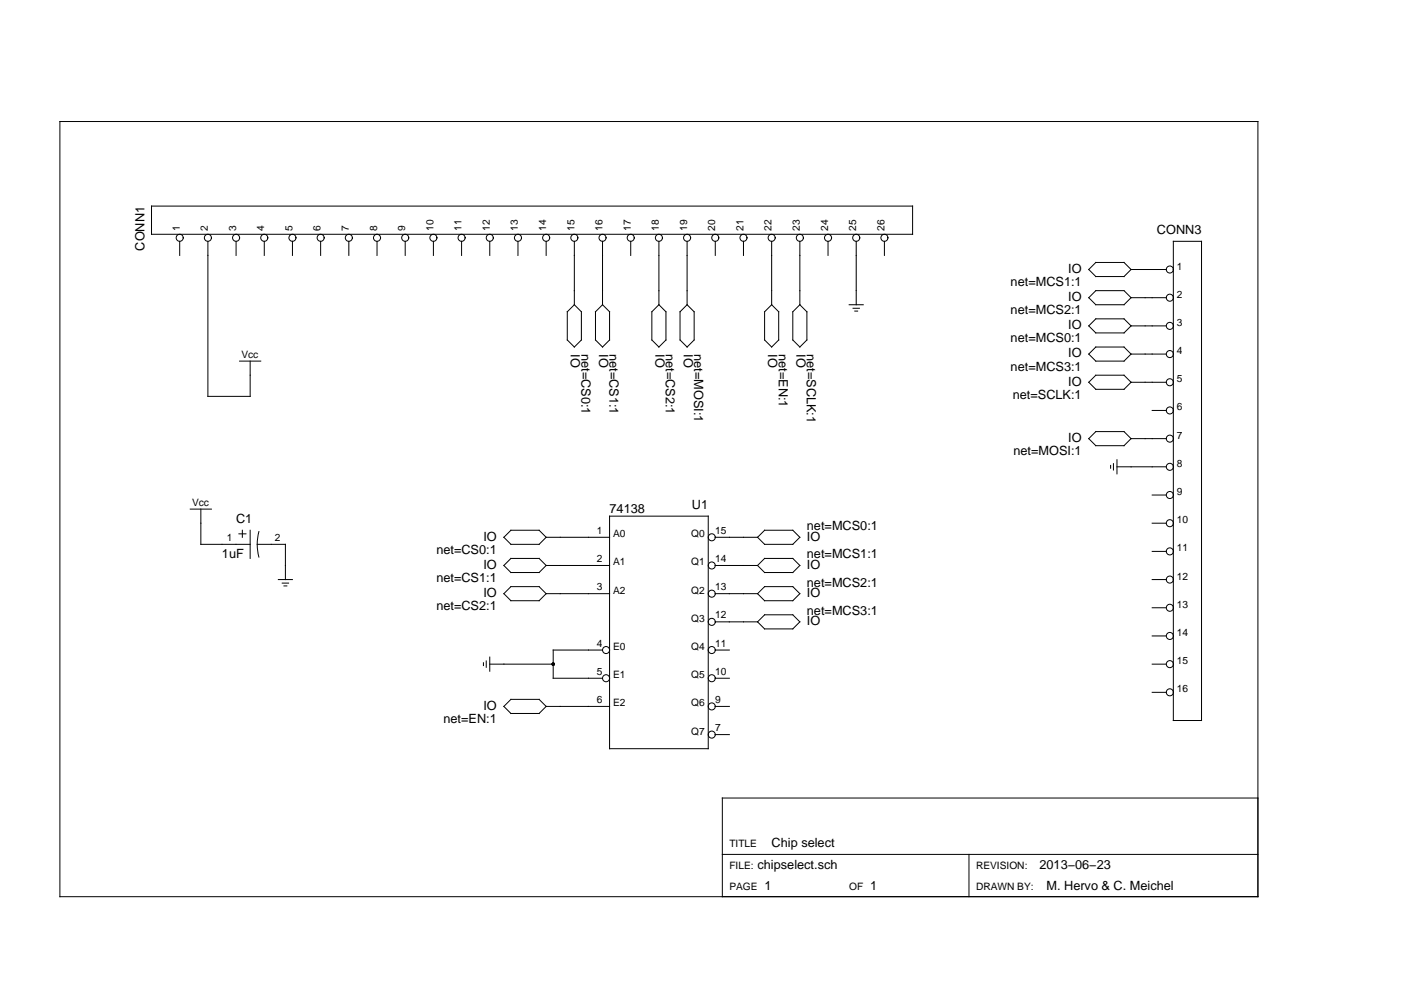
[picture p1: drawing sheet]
<svg xmlns="http://www.w3.org/2000/svg" width="297mm" height="210mm" viewBox="0 0 297 210" stroke-linecap="round" stroke-linejoin="round" font-family="sans-serif">
<g fill="none" stroke="#000" stroke-width=".21">
<path d="M12.7 25.8h254v164.3h-254zM32.1 43.7h161.4v6h-161.4zM38.1 51.2v3M44.1 51.2v32.8h8.9v-7.4M50.1 51.2v3M56 51.2v3M62 51.2v3M68 51.2v3M74 51.2v3M79.9 51.2v3M85.9 51.2v3M91.9 51.2v3"/>
<path d="M97.9 51.2v3M103.8 51.2v3M109.8 51.2v3M115.8 51.2v3M121.8 51.2v13.4M127.7 51.2v13.4M133.7 51.2v3M139.7 51.2v13.4M145.7 51.2v13.4M151.7 51.2v3M157.6 51.2v3M163.6 51.2v13.4"/>
<path d="M169.6 51.2v13.4M175.6 51.2v3M181.5 51.2v13.4M187.5 51.2v3M230.8 57.1l1.5-1.5h6l1.5 1.5-1.5 1.5h-6zM239.8 57.1h7.5M248.8 51.2h5.9v101.6h-5.9zM50.8 76.6h4.5M120.3 66.1l1.5-1.5 1.5 1.5v6l-1.5 1.5-1.5-1.5zM127.7 64.6l1.5 1.5v6l-1.5 1.5-1.4-1.5v-6zM139.7 64.6l1.5 1.5v6l-1.5 1.5-1.5-1.5v-6zM145.7 64.6l1.5 1.5v6l-1.5 1.5-1.5-1.5v-6z"/>
<path d="M163.6 64.6l1.5 1.5v6l-1.5 1.5-1.5-1.5v-6zM169.6 64.6l1.5 1.5v6l-1.5 1.5-1.5-1.5v-6zM180 64.6h3M180.9 65.4h1.3M181.2 66h.6M230.8 75.1l1.5-1.5h6l1.5 1.5-1.5 1.5h-6zM230.8 69.1l1.5-1.5h6l1.5 1.5-1.5 1.5h-6zM230.8 63.1l1.5-1.5h6l1.5 1.5-1.5 1.5h-6zM232.3 79.6h6l1.5 1.4-1.5 1.5h-6l-1.5-1.5zM239.8 63.1h7.5M239.8 69.1h7.5M239.8 75.1h7.5"/>
<path d="M232.3 91.5h6l1.5 1.5-1.5 1.5h-6l-1.5-1.5zM235.5 98.7v.6M236.1 98.3v1.4M236.8 99h10.5M236.8 97.5v3M239.8 81h7.5M239.8 93h7.5M244.3 87h3M40.3 107.9h4.5M42.6 107.9v7.5h10.4M50.7 113.2h1.4M51.4 112.4v1.5"/>
<path d="M53 112.4v6M54.5 115.4h6v7.5M54.9 112.7a10.5 10.5 0 0 0 0 5.4M106.8 113.9l1.5-1.5h6l1.5 1.5-1.5 1.5h-6zM106.8 119.9l1.5-1.5h6l1.5 1.5-1.5 1.5h-6zM115.8 113.9h13.4M115.8 119.9h13.4M129.2 109.4h21v49.3h-21zM151.7 113.9h8.9M151.7 119.9h8.9M160.6 113.9l1.5-1.5h6l1.5 1.5-1.5 1.5h-6zM160.6 119.9l1.5-1.5h6l1.5 1.5-1.5 1.5h-6z"/>
<path d="M244.3 105h3M244.3 110.9h3M244.3 116.9h3M59 122.9h3M59.8 123.6h1.4M60.2 124.2h.6M103.8 139.3v3M106.8 125.9l1.5-1.5h6l1.5 1.5-1.5 1.5h-6zM115.8 125.9h13.4M127.7 137.8h-10.4v6h10.4M151.7 125.9h8.9M151.7 131.8h8.9"/>
<path d="M151.7 137.8h2.9M162.1 124.4h6l1.5 1.5-1.5 1.5h-6l-1.5-1.5zM162.1 130.4h6l1.5 1.4-1.5 1.5h-6l-1.5-1.5zM244.3 122.9h3M244.3 128.9h3M244.3 134.8h3M102.5 140.5v.6M103.1 140.1v1.4M103.8 140.8h13.5M106.8 149.8l1.5-1.5h6l1.5 1.5-1.5 1.5h-6zM115.8 149.8h13.4M151.7 143.8h2.9"/>
<path d="M151.7 149.8h2.9M151.7 155.8h2.9M244.3 140.8h3M244.3 146.8h3M266.7 169.2h-113.6v20.9M153.1 181.2h113.6M205.4 181.2v8.9"/>
<circle cx="38.1" cy="50.4" r=".75"/>
<circle cx="44.1" cy="50.4" r=".75"/>
<circle cx="50.1" cy="50.4" r=".75"/>
<circle cx="56" cy="50.4" r=".75"/>
<circle cx="62" cy="50.4" r=".75"/>
<circle cx="68" cy="50.4" r=".75"/>
<circle cx="74" cy="50.4" r=".75"/>
<circle cx="79.9" cy="50.4" r=".75"/>
<circle cx="85.9" cy="50.4" r=".75"/>
<circle cx="91.9" cy="50.4" r=".75"/>
<circle cx="97.9" cy="50.4" r=".75"/>
<circle cx="103.8" cy="50.4" r=".75"/>
<circle cx="109.8" cy="50.4" r=".75"/>
<circle cx="115.8" cy="50.4" r=".75"/>
<circle cx="121.8" cy="50.4" r=".75"/>
<circle cx="127.7" cy="50.4" r=".75"/>
<circle cx="133.7" cy="50.4" r=".75"/>
<circle cx="139.7" cy="50.4" r=".75"/>
<circle cx="145.7" cy="50.4" r=".75"/>
<circle cx="151.7" cy="50.4" r=".75"/>
<circle cx="157.6" cy="50.4" r=".75"/>
<circle cx="163.6" cy="50.4" r=".75"/>
<circle cx="169.6" cy="50.4" r=".75"/>
<circle cx="175.6" cy="50.4" r=".75"/>
<circle cx="181.5" cy="50.4" r=".75"/>
<circle cx="187.5" cy="50.4" r=".75"/>
<circle cx="248" cy="57.1" r=".75"/>
<circle cx="248" cy="63.1" r=".75"/>
<circle cx="248" cy="69.1" r=".75"/>
<circle cx="248" cy="75.1" r=".75"/>
<circle cx="248" cy="93" r=".75"/>
<circle cx="248" cy="87" r=".75"/>
<circle cx="248" cy="81" r=".75"/>
<circle cx="248" cy="99" r=".75"/>
<circle cx="150.9" cy="113.9" r=".75"/>
<circle cx="150.9" cy="119.9" r=".75"/>
<circle cx="248" cy="116.9" r=".75"/>
<circle cx="248" cy="110.9" r=".75"/>
<circle cx="248" cy="105" r=".75"/>
<circle cx="128.5" cy="137.8" r=".75"/>
<circle cx="150.9" cy="137.8" r=".75"/>
<circle cx="150.9" cy="131.8" r=".75"/>
<circle cx="150.9" cy="125.9" r=".75"/>
<circle cx="248" cy="122.9" r=".75"/>
<circle cx="248" cy="134.8" r=".75"/>
<circle cx="248" cy="128.9" r=".75"/>
<circle cx="128.5" cy="143.8" r=".75"/>
<circle cx="150.9" cy="143.8" r=".75"/>
<circle cx="150.9" cy="149.8" r=".75"/>
<circle cx="150.9" cy="155.8" r=".75"/>
<circle cx="248" cy="146.8" r=".75"/>
<circle cx="248" cy="140.8" r=".75"/>
</g>
<circle cx="117.3" cy="140.8" r=".37" fill="#000"/>
<g font-size="2.7">
<text x="30.6" y="53.1" transform="rotate(-90 30.6 53.1)">CONN1</text>
<text x="245.3" y="49.7">CONN3</text>
<text x="226.5" y="57.9">IO</text>
<text x="214.3" y="60.6">net=MCS1:1</text>
<text x="226.5" y="63.8">IO</text>
<text x="214.3" y="66.6">net=MCS2:1</text>
<text x="226.5" y="69.8">IO</text>
<text x="121.1" y="75.1" transform="rotate(90 121.1 75.1)">IO</text>
<text x="123.3" y="75.1" transform="rotate(90 123.3 75.1)">net=CS0:1</text>
<text x="127" y="75.1" transform="rotate(90 127 75.1)">IO</text>
<text x="129.2" y="75.1" transform="rotate(90 129.2 75.1)">net=CS1:1</text>
<text x="139" y="75.1" transform="rotate(90 139 75.1)">IO</text>
<text x="141.2" y="75.1" transform="rotate(90 141.2 75.1)">net=CS2:1</text>
<text x="145" y="75.1" transform="rotate(90 145 75.1)">IO</text>
<text x="147.2" y="75.1" transform="rotate(90 147.2 75.1)">net=MOSI:1</text>
<text x="162.9" y="75.1" transform="rotate(90 162.9 75.1)">IO</text>
<text x="165.1" y="75.1" transform="rotate(90 165.1 75.1)">net=EN:1</text>
<text x="168.9" y="75.1" transform="rotate(90 168.9 75.1)">IO</text>
<text x="171.1" y="75.1" transform="rotate(90 171.1 75.1)">net=SCLK:1</text>
<text x="214.3" y="72.6">net=MCS0:1</text>
<text x="226.5" y="75.8">IO</text>
<text x="214.3" y="78.6">net=MCS3:1</text>
<text x="226.5" y="81.8">IO</text>
<text x="214.7" y="84.5">net=SCLK:1</text>
<text x="226.5" y="93.7">IO</text>
<text x="214.9" y="96.5">net=MOSI:1</text>
<text x="146.7" y="107.9">U1</text>
<text x="50.1" y="110.9">C1</text>
<text x="129.2" y="108.8">74138</text>
<text x="171.1" y="112.4">net=MCS0:1</text>
<text x="47.1" y="118.4">1uF</text>
<text x="92.5" y="117.4">net=CS0:1</text>
<text x="102.5" y="114.6">IO</text>
<text x="171.1" y="114.6">IO</text>
<text x="171.1" y="118.4">net=MCS1:1</text>
<text x="92.5" y="123.4">net=CS1:1</text>
<text x="102.5" y="120.6">IO</text>
<text x="171.1" y="120.6">IO</text>
<text x="171.1" y="124.4">net=MCS2:1</text>
<text x="92.5" y="129.4">net=CS2:1</text>
<text x="102.5" y="126.6">IO</text>
<text x="171.1" y="126.6">IO</text>
<text x="171.1" y="130.4">net=MCS3:1</text>
<text x="171.1" y="132.6">IO</text>
<text x="94" y="153.2">net=EN:1</text>
<text x="102.5" y="150.5">IO</text>
<text x="163.6" y="179.7">Chip select</text>
<text x="160.6" y="184.1">chipselect.sch</text>
<text x="220.4" y="184.1">2013−06−23</text>
<text x="162.1" y="188.6">1</text>
<text x="184.5" y="188.6">1</text>
<text x="221.9" y="188.6">M. Hervo &amp; C. Meichel</text>
</g>
<g font-size="2.2">
<text x="38.1" y="48.9" transform="rotate(-90 38.1 48.9)">1</text>
<text x="44.1" y="48.9" transform="rotate(-90 44.1 48.9)">2</text>
<text x="50.1" y="48.9" transform="rotate(-90 50.1 48.9)">3</text>
<text x="56" y="48.9" transform="rotate(-90 56 48.9)">4</text>
<text x="62" y="48.9" transform="rotate(-90 62 48.9)">5</text>
<text x="68" y="48.9" transform="rotate(-90 68 48.9)">6</text>
<text x="74" y="48.9" transform="rotate(-90 74 48.9)">7</text>
<text x="79.9" y="48.9" transform="rotate(-90 79.9 48.9)">8</text>
<text x="85.9" y="48.9" transform="rotate(-90 85.9 48.9)">9</text>
<text x="91.9" y="48.9" transform="rotate(-90 91.9 48.9)">10</text>
<text x="97.9" y="48.9" transform="rotate(-90 97.9 48.9)">11</text>
<text x="103.8" y="48.9" transform="rotate(-90 103.8 48.9)">12</text>
<text x="109.8" y="48.9" transform="rotate(-90 109.8 48.9)">13</text>
<text x="115.8" y="48.9" transform="rotate(-90 115.8 48.9)">14</text>
<text x="121.8" y="48.9" transform="rotate(-90 121.8 48.9)">15</text>
<text x="127.7" y="48.9" transform="rotate(-90 127.7 48.9)">16</text>
<text x="133.7" y="48.9" transform="rotate(-90 133.7 48.9)">17</text>
<text x="139.7" y="48.9" transform="rotate(-90 139.7 48.9)">18</text>
<text x="145.7" y="48.9" transform="rotate(-90 145.7 48.9)">19</text>
<text x="151.7" y="48.9" transform="rotate(-90 151.7 48.9)">20</text>
<text x="157.6" y="48.9" transform="rotate(-90 157.6 48.9)">21</text>
<text x="163.6" y="48.9" transform="rotate(-90 163.6 48.9)">22</text>
<text x="169.6" y="48.9" transform="rotate(-90 169.6 48.9)">23</text>
<text x="175.6" y="48.9" transform="rotate(-90 175.6 48.9)">24</text>
<text x="181.5" y="48.9" transform="rotate(-90 181.5 48.9)">25</text>
<text x="187.5" y="48.9" transform="rotate(-90 187.5 48.9)">26</text>
<text x="249.5" y="57.1">1</text>
<text x="249.5" y="63.1">2</text>
<text x="249.5" y="69.1">3</text>
<text x="51.2" y="75.8">Vcc</text>
<text x="249.5" y="75.1">4</text>
<text x="249.5" y="81">5</text>
<text x="249.5" y="87">6</text>
<text x="249.5" y="93">7</text>
<text x="249.5" y="99">8</text>
<text x="40.7" y="107.2">Vcc</text>
<text x="249.5" y="105">9</text>
<text x="126.5" y="113.2">1</text>
<text x="130" y="113.9">A0</text>
<text x="146.5" y="113.9">Q0</text>
<text x="151.7" y="113.2">15</text>
<text x="249.5" y="110.9">10</text>
<text x="48.1" y="114.7">1</text>
<text x="58.3" y="114.7">2</text>
<text x="126.5" y="119.1">2</text>
<text x="130" y="119.9">A1</text>
<text x="146.5" y="119.9">Q1</text>
<text x="151.7" y="119.1">14</text>
<text x="249.5" y="116.9">11</text>
<text x="126.5" y="125.1">3</text>
<text x="130" y="125.9">A2</text>
<text x="146.5" y="125.9">Q2</text>
<text x="151.7" y="125.1">13</text>
<text x="249.5" y="122.9">12</text>
<text x="146.5" y="131.8">Q3</text>
<text x="151.7" y="131.1">12</text>
<text x="249.5" y="128.9">13</text>
<text x="126.5" y="137.1">4</text>
<text x="130" y="137.8">E0</text>
<text x="146.5" y="137.8">Q4</text>
<text x="151.7" y="137.1">11</text>
<text x="249.5" y="134.8">14</text>
<text x="126.5" y="143.1">5</text>
<text x="130" y="143.8">E1</text>
<text x="146.5" y="143.8">Q5</text>
<text x="151.7" y="143.1">10</text>
<text x="249.5" y="140.8">15</text>
<text x="126.5" y="149">6</text>
<text x="130" y="149.8">E2</text>
<text x="146.5" y="149.8">Q6</text>
<text x="151.7" y="149">9</text>
<text x="249.5" y="146.8">16</text>
<text x="146.5" y="155.8">Q7</text>
<text x="151.7" y="155">7</text>
<text x="154.6" y="179.7">TITLE</text>
<text x="154.6" y="184.1">FILE:</text>
<text x="206.9" y="184.1">REVISION:</text>
<text x="154.6" y="188.6">PAGE</text>
<text x="180" y="188.6">OF</text>
<text x="206.9" y="188.6">DRAWN BY:</text>
</g>
</svg>
